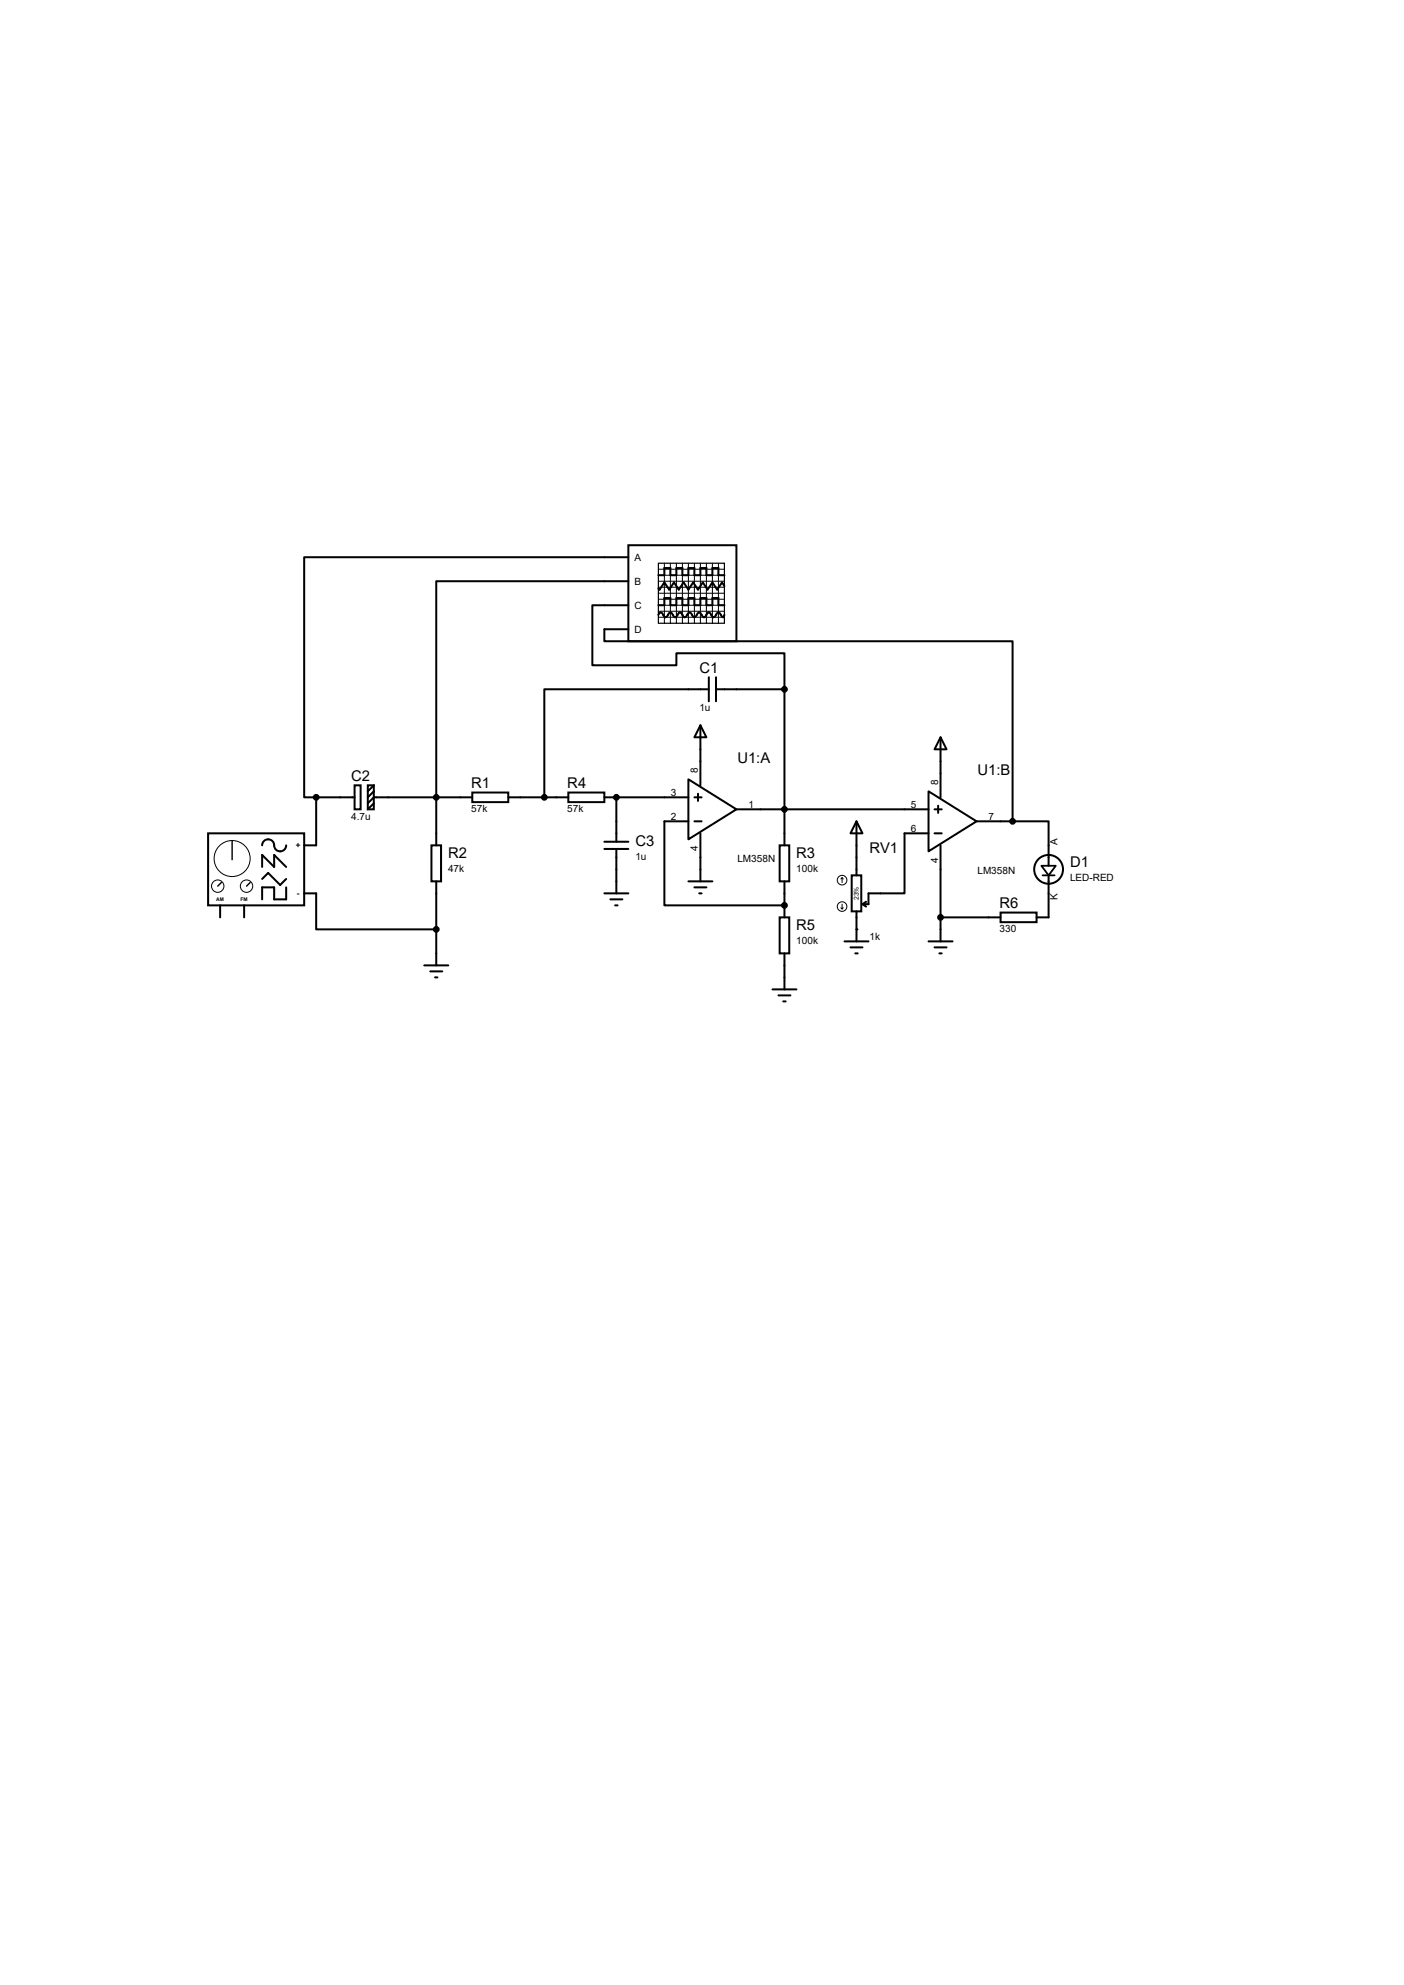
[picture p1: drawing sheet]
<svg xmlns="http://www.w3.org/2000/svg" width="297mm" height="420mm" viewBox="0 0 297 420" stroke-linecap="round" stroke-linejoin="round" font-family="sans-serif">
<g fill="none" stroke="#000" stroke-width=".42">
<path d="M132.9 115.4h22.9v20.3h-22.9zM132.9 117.9h-68.6v50.8h2.6M132.9 123h-40.6v55.9M132.9 128.1h-7.6v12.7h17.8v-2.6h22.8v7.6M132.9 133.1h-5.1v2.6h86.4v38.1M139.3 130.1l.5-.5 1 1 1-1 1 1 1-1 1.1 1 1-1 1 1 1-1 1 1 1-1 1.1 1 1-1 1 1 .2-.5M139.3 121.7h1.2v-1.5h1.3v1.5h1.3v-1.5h1.3v1.5h1.2v-1.5h1.3v1.5h1.3v-1.5h1.2v1.5h1.3v-1.5h1.3v1.5h1.2M139.3 128.1h1.2v-1.6h1.3v1.6h1.3v-1.6h1.3v1.6h1.2v-1.6h1.3v1.6h1.3v-1.6h1.2v1.6h1.3v-1.6h1.3v1.6h1.2M153.2 124l-.5-.8-1 1.6-1-1.6-1 1.6-1-1.6-1 1.6-1.1-1.6-1 1.6-1-1.6-1 1.6-1-1.6-1 1.6-1.1-1.6-1 1.6-.2-.3M148.2 153.5l1.2 2.5h-2.5zM148.2 153.5v12.7M149.9 145.8h-34.8v22.9"/>
<path d="M149.9 143.3v5.1M151.5 145.8h14.4M151.5 143.3v5.1M165.9 145.8v33.1M199 156l1.2 2.5h-2.5zM199 156v12.7M44 176.3h20.3v15.3h-20.3zM55.5 178.9a1.27 1.27 0 0 1 1.2-1.3 1.27 1.27 0 0 1 1.3 1.3 1.27 1.27 0 0 0 1.3 1.2 1.27 1.27 0 0 0 1.2-1.2M66.9 168.7h8.1M66.9 168.7v10.2h-2.6M75 166.2h1.3v5h-1.3zM77.8 166.2h1.3v5h-1.3z"/>
<path d="M79.1 166.2l-1.3 1.2M79.1 167.4l-1.3 1.3M79.1 170l-1.3 1.2M91.3 178.9h2v7.6h-2zM99.9 167.7h7.6v2h-7.6zM99.9 168.7h-20.8l-1.3 1.3M107.5 168.7h12.7M120.2 167.7h7.6v2h-7.6zM127.8 168.7h17.8M127.8 179.6h5.1M127.8 178.1h5.1M130.4 168.7v9.4"/>
<path d="M130.4 179.6v9.4M145.6 164.9l10.2 6.3-10.2 6.4zM145.6 173.8h-5.1v17.8h25.4M146.9 168.7h1.5M146.9 173.8h1.5M147.7 167.9v1.6M148.2 176.3v10.2M155.8 171.2h40.6M164.9 178.9h2.1v7.6h-2.1zM181.2 173.8l1.3 2.5h-2.6zM181.2 173.8v11.4M196.4 167.4l10.2 6.4-10.2 6.3z"/>
<path d="M196.4 176.3h-5.1v12.7h-7.6v2.3h-1.2M197.7 171.2h1.5M197.7 176.3h1.5M198.5 170.5v1.5M199 178.9v20.3M206.6 173.8h7.6M214.2 173.8h7.6v9.4M46.6 191.6v2.5M51.6 191.6v2.5M55.5 186l1.2-1.3 2.6 2.5 1.2-1.2M55.5 183.4v-2.5l2.5 2.5v-2.5l2.5 2.5M60.5 187.7v2.6h-2.5v-2.6h-2.5v2.6"/>
<path d="M64.3 189h2.6v7.6h25.4M92.3 186.5v17.8M127.8 189h5.1M129.1 190.3h2.6M130.1 191.6h.5M145.6 186.5h5.1M146.9 187.7h2.5M147.9 189h.5M164.9 194.1h2.1v7.6h-2.1zM165.9 186.5v7.6M178.6 199.2h5.1M180.2 185.2h2v7.6h-2z"/>
<path d="M181.2 192.8v6.4M182.5 191.3l.7 .5M183.2 190.8l-.7 .5M196.4 199.2h5.1M199 194.1h12.7M211.7 193.1h7.6v2h-7.6zM221.8 185.2v8.9h-2.5M89.7 204.3h5.1M91 205.5h2.6M92 206.8h.5M163.4 209.3h5.1M164.7 210.6h2.5"/>
<path d="M165.7 211.9h.5M165.9 201.7v7.6M179.9 200.4h2.6M180.9 201.7h.5M197.7 200.4h2.5M198.7 201.7h.5"/>
<circle cx="221.8" cy="183.9" r="3"/>
</g>
<g fill="#000">
<circle cx="130.4" cy="168.7" r=".21"/>
<circle cx="165.9" cy="191.6" r=".21"/>
<circle cx="181.2" cy="196.6" r=".21"/>
</g>
<path d="M139.3 119.2h13.9v12.7h-13.9z" fill="none" stroke="#000" stroke-width=".25"/>
<g fill="none" stroke="#000" stroke-width=".21">
<path d="M140.5 119.2l.1 12.7M141.8 119.2l.1 12.7M143.1 119.2v12.7M144.4 119.2v12.7M145.6 119.2l.1 12.7M146.9 119.2v12.7M148.2 119.2v12.7M149.4 119.2l.1 12.7M150.7 119.2v12.7M152 119.2v12.7M139.3 123h14M139.3 120.4h14"/>
<path d="M139.3 121.7h14M139.3 124.2h14M139.3 126.8h14M139.3 128.1h14M139.3 129.3h14M139.3 130.6h14M139.3 125.5h14M177.9 192.1l.2 .2M178.1 185.7l-.2 .3M178.1 185.7l.3 .3M178.1 185.7v1M178.1 191.3v1"/>
<path d="M178.4 192.1l-.3 .2"/>
<circle cx="46.1" cy="187.5" r="1.31"/>
<circle cx="49.1" cy="181.7" r="3.8"/>
<circle cx="52.2" cy="187.5" r="1.31"/>
<circle cx="178.1" cy="186.2" r="1.02"/>
<circle cx="178.1" cy="191.8" r="1.02"/>
</g>
<path d="M49.1 177.8v4.1M46.8 186.7l-.7 .8M52.9 186.7l-.7 .8" fill="none" stroke="#000" stroke-width=".3"/>
<g fill="#000" stroke="#000" stroke-width=".42">
<circle cx="165.9" cy="145.8" r=".51"/>
<circle cx="66.9" cy="168.7" r=".51"/>
<circle cx="92.3" cy="168.7" r=".51"/>
<circle cx="115.1" cy="168.7" r=".51"/>
<circle cx="130.4" cy="168.7" r=".51"/>
<circle cx="165.9" cy="171.2" r=".51"/>
<circle cx="214.2" cy="173.8" r=".51"/>
<circle cx="92.3" cy="196.6" r=".51"/>
<circle cx="165.9" cy="191.6" r=".51"/>
<circle cx="199" cy="194.1" r=".51"/>
</g>
<path d="M220.3 183.2h3.1l-1.6 2zM220.6 185.2h2.5" fill="none" stroke="#000" stroke-width=".38"/>
<g font-size="3.1">
<text x="148" y="142.4">C1</text>
<text x="156" y="161.5">U1:A</text>
<text x="74.3" y="165.3">C2</text>
<text x="99.7" y="166.8">R1</text>
<text x="120" y="166.8">R4</text>
<text x="206.8" y="164">U1:B</text>
<text x="134.4" y="178.9">C3</text>
<text x="94.8" y="181.5">R2</text>
<text x="168.4" y="181.5">R3</text>
<text x="183.9" y="180.5">RV1</text>
<text x="226.4" y="183.5">D1</text>
<text x="168.4" y="196.7">R5</text>
<text x="211.5" y="192.2">R6</text>
</g>
<g font-size="2.1">
<text x="134.2" y="118.7">A</text>
<text x="134.2" y="123.7">B</text>
<text x="134.2" y="128.8">C</text>
<text x="134.2" y="133.9">D</text>
<text x="148" y="150.5">1u</text>
<text x="147.7" y="163.6" transform="rotate(-90 147.7 163.6)">8</text>
<text x="198.5" y="166.2" transform="rotate(-90 198.5 166.2)">8</text>
<text x="74.3" y="173.4">4.7u</text>
<text x="99.7" y="171.9">57k</text>
<text x="120" y="171.9">57k</text>
<text x="141.9" y="168.3">3</text>
<text x="141.9" y="173.4">2</text>
<text x="158.3" y="170.9">1</text>
<text x="192.7" y="170.9">5</text>
<text x="209.1" y="173.4">7</text>
<text x="192.7" y="175.9">6</text>
<text x="223.7" y="178.9" transform="rotate(-90 223.7 178.9)">A</text>
<text x="94.8" y="184.4">47k</text>
<text x="134.4" y="181.9">1u</text>
<text x="147.7" y="180" transform="rotate(-90 147.7 180)">4</text>
<text x="156" y="182.3">LM358N</text>
<text x="168.4" y="184.4">100k</text>
<text x="198.5" y="182.6" transform="rotate(-90 198.5 182.6)">4</text>
<text x="206.8" y="184.8">LM358N</text>
<text x="223.7" y="190.4" transform="rotate(-90 223.7 190.4)">K</text>
<text x="226.4" y="186.4">LED-RED</text>
<text x="211.5" y="197.3">330</text>
<text x="168.4" y="199.6">100k</text>
<text x="183.9" y="198.8">1k</text>
</g>
<g font-size="1.7">
<text x="62.6" y="179.5">+</text>
<text x="62.8" y="189.7">-</text>
</g>
<text font-size="1.4" x="181.7" y="190.5" transform="rotate(-90 181.7 190.5)">23%</text>
<g font-size="1.1">
<text x="45.8" y="190.7">AM</text>
<text x="50.9" y="190.7">FM</text>
</g>
</svg>
